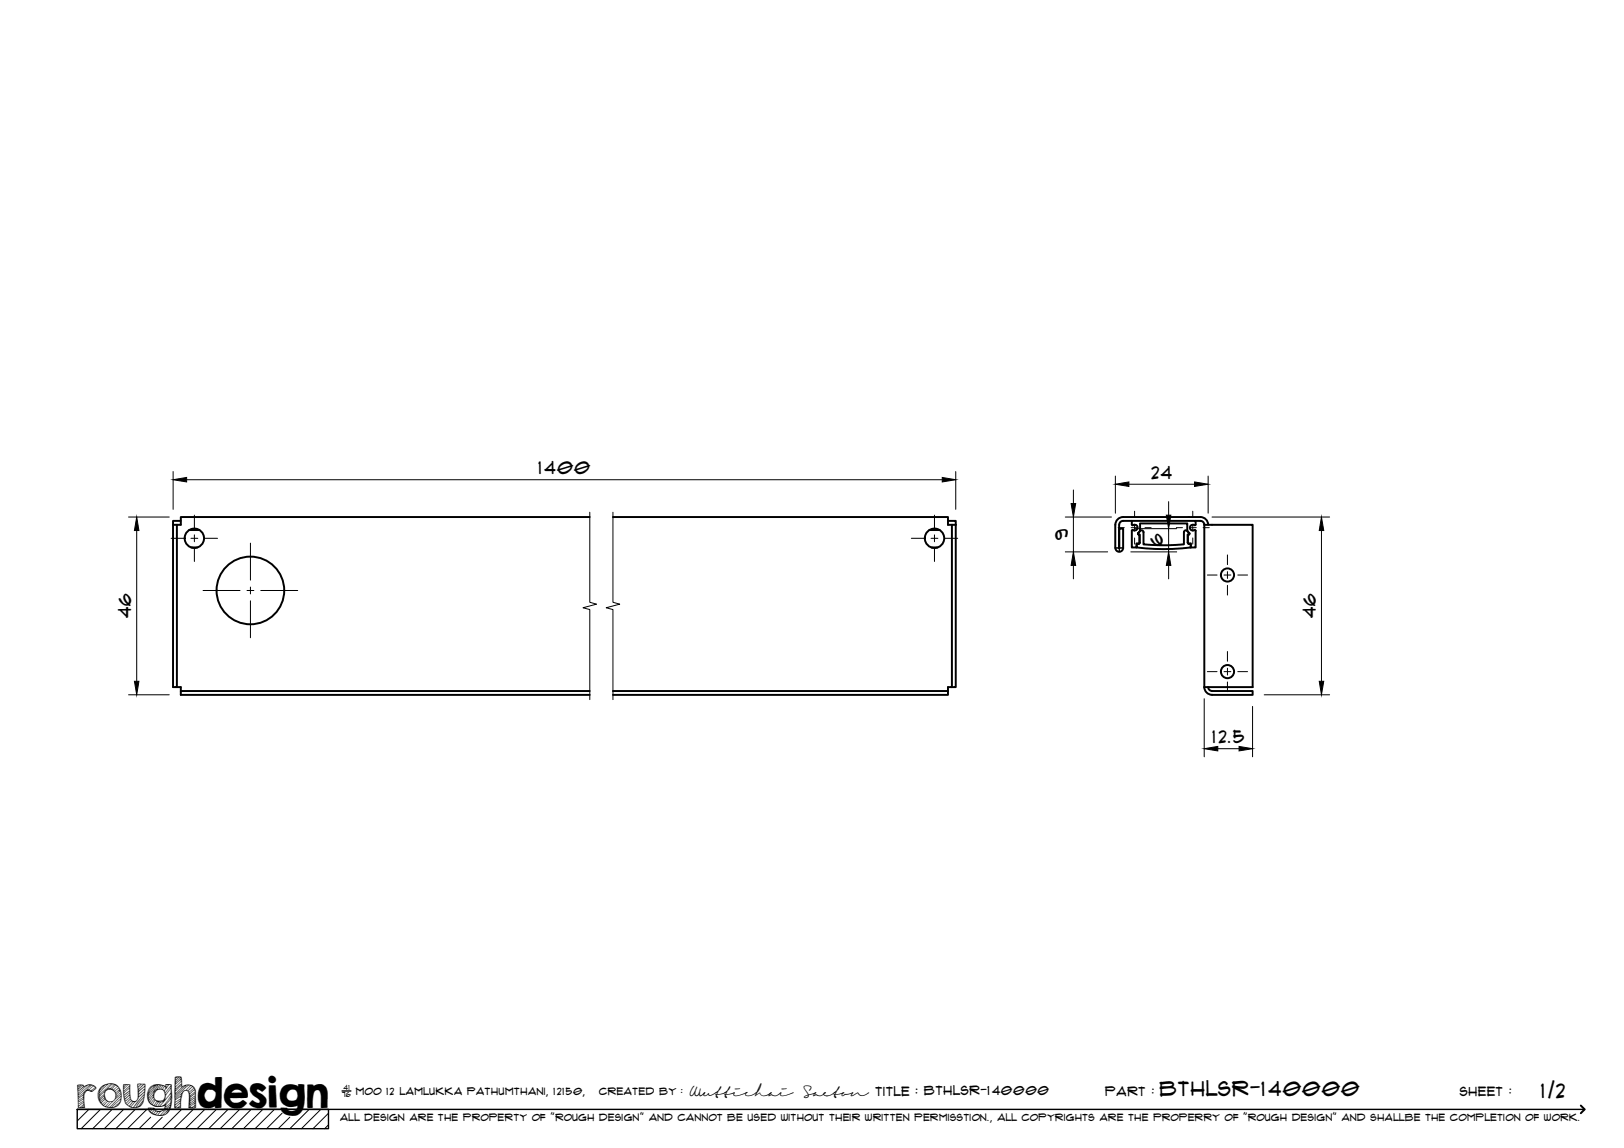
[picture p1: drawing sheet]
<svg xmlns="http://www.w3.org/2000/svg" width="420mm" height="297mm" viewBox="0 0 420 297" stroke-linecap="round" stroke-linejoin="round" font-family="sans-serif">
<!-- layer: Visible -->
<g fill="none" stroke="#000" stroke-width=".51">
<path d="M46.8 134.8h-2v1M49 137.1h2.5M152.6 133.8h-105.8v2h-1v42h-1v-42h1M158.6 133.8h86.7v2h1M240.5 137.1h2.6M245.3 134.8h2v1M247.3 135.8h-1v42h-1v1h-86.7M247.3 135.8v42h-1M294.5 138v.3h.3v2.1M295 137.4l-.6 .6 .6-.6v-2h12.2v2l.5 .6M295 137.4l.3-.2 .5 .3v3.4l2.1 .1 4.2 .1 4.2-.2v-3.4l.3-.3 .4 .1 .7 .7M307.7 138l-.1 .3h-.3v2.1l.3 .3"/>
<path d="M309 137.2l.3 .1v4.4h-1.2v-1.1l-.5 .1M309 137.2a.79 .79 0 0 1-1.1-.9 .79 .79 0 0 1 1.3-.4l.1-1.1h-16.5l.1 1.1a.8 .8 0 0 1 1.3 .3 .8 .8 0 0 1-.8 1.1l-.4-.2-.2 .2v4.4h1.3v-1.1l.4 .1M309.3 134.8h1.3M310.6 133.8h-20a2 2 0 0 0-2 2l-.1 6a1.02 1.02 0 0 0 1.1 1 1.02 1.02 0 0 0 1-1v-5h-1l-.1 5v-6a1.04 1.04 0 0 1 1.1-1h2.2M310.6 133.8a2 2 0 0 1 2 2M310.6 134.8a1.01 1.01 0 0 1 1 1M311.6 135.8h12.5v42h-12.5M311.6 135.8v42M49.5 141.7h1.6M241 141.7h1.5M294.5 140.7l-.4-.1v1.1l7 .4 7-.4v-1.1l-.5 .1M294.9 140.4l-.4 .3"/>
<path d="M45.8 177.8h1v2h105.8M46.8 178.8h105.8M245.3 178.8v1h-86.7M311.6 177.8a2 2 0 0 0 2 2M312.6 177.8a1.04 1.04 0 0 0 1 1h10.5v1h-10.5"/>
<circle cx="50.3" cy="139.3" r="2.51"/>
<circle cx="241.8" cy="139.3" r="2.51"/>
<circle cx="64.8" cy="152.8" r="8.8"/>
<circle cx="317.6" cy="148.8" r="1.7"/>
<circle cx="317.6" cy="173.8" r="1.7"/>
</g>
<!-- layer: TitleBlock -->
<path d="M20 287h65v5h-65zM20 287h390M88.5 282.3h2.3" fill="none" stroke="#000" stroke-width=".36"/>
<path d="M409 286.1l1 .9-1 1" fill="none" stroke="#000" stroke-width=".51"/>
<g fill="none" stroke="#000" stroke-width=".26">
<path d="M23 287l-3 3.1M26 287l-5 5M29 287l-5 5M32 287l-5 5M35 287l-5 5M38 287l-5 5M39 289.1l-3 2.9M42 289.1l-3 2.9M47 287l-5 5M50 287l-5 5M53 287l-5 5M56 287l-5 5"/>
<path d="M59 287l-5 5M62 287l-5 5M65 287l-5 5M68 287l-5 5M71 287l-5 5M73 288l-4 4M75 289.1l-3 2.9M80 287l-5 5M83 287l-5 5M85 288l-4 4M85 291l-1 1"/>
</g>
<!-- layer: Break Lines -->
<path d="M152.6 132.5v23.3l1.7 .5-3.5 1 1.8 .4v23.3M158.6 132.5v23.3l1.7 .5-3.5 1 1.8 .4v23.3" fill="none" stroke="#000" stroke-width=".26"/>
<!-- layer: FD_Dimensions -->
<g fill="none" stroke="#000" stroke-width=".26">
<path d="M33.3 133.8h10.5M35.4 137.3v39M44.8 122v9.8M48.3 124.1h195.5M247.3 122v9.8M275.6 133.8h12M277.7 126.8v3.5M277.7 133.8v9M288.6 123.2v9.6M292.1 125.3h17M293.6 136.8h10.8M302.3 129.8v3.5"/>
<path d="M302.3 136.8v6M312.6 123.2v9.6M313.6 133.8h30.4M341.9 137.3v39M275.6 142.8h11M277.7 146.3v3.5M292.6 142.8h11.8M302.3 146.3v3.5M33.3 179.8h10.5M327.1 179.8h16.9M311.6 180.8v15M315.1 193.7h5.5"/>
<path d="M324.1 182.8v13"/>
</g>
<g fill="#000" stroke="#000" stroke-width=".26">
<path d="M35.4 133.8l.5 3.5h-1.1zM44.8 124.1l3.5-.6v1.2zM243.8 123.5l3.5 .6-3.5 .6zM277.1 130.3h1.2l-.6 3.5zM288.6 125.3l3.5-.6v1.2zM301.8 133.3h1.1l-.6 3.5zM309.1 124.7l3.5 .6-3.5 .6zM341.9 133.8l.6 3.5h-1.2zM277.7 142.8l.6 3.5h-1.2zM302.3 142.8l.6 3.5h-1.1zM34.8 176.3h1.1l-.5 3.5zM341.3 176.3h1.2l-.6 3.5z"/>
<path d="M311.6 193.7l3.5-.6v1.2zM320.6 193.1l3.5 .6-3.5 .6z"/>
</g>
<!-- layer: Smart Centers -->
<g fill="none" stroke="#000" stroke-width=".26">
<path d="M44.3 139.3h3.3M49.4 139.3h1.8M50.3 133.3v3.3M50.3 138.4v1.8M53 139.3h3.3M235.8 139.3h3.3M240.9 139.3h1.8M241.8 133.3v3.3M241.8 138.4v1.8M244.5 139.3h3.3M289.3 136.5h1.6M292.7 136.5h1.7"/>
<path d="M293.5 132.3v1.5M293.5 135.6v1.8M293.5 139.2v1.6M296.2 136.5h1.6M304.3 136.5h1.6M307.7 136.5h1.8M308.6 132.3v1.5M308.6 135.6v1.8M308.6 139.2v1.6M311.3 136.5h1.6M50.3 142v3.3M52.5 152.8h9.6"/>
<path d="M63.9 152.8h1.8M64.8 140.5v9.6M64.8 151.9v1.8M64.8 155.5v9.5M67.5 152.8h9.5M241.8 142v3.3M288.7 141.8h1.8M289.6 140.9v1.8M312.4 148.8h2.5M316.7 148.8h1.8M317.6 143.6v2.5M317.6 147.9v1.8"/>
<path d="M317.6 151.5v2.5M320.2 148.8h2.6M312.4 173.8h2.5M316.7 173.8h1.8M317.6 168.6v2.5M317.6 172.9v1.8M317.6 176.5v2.5M320.2 173.8h2.6"/>
</g>
<text font-size="9.7" x="19.9" y="286.8">roughdesign</text>
<g font-size="5.3">
<text x="300.1" y="283.6">BTHLSR-140000</text>
<text x="398.7" y="284">1/2</text>
</g>
<g font-size="4.6">
<text x="139.3" y="122.7">1400</text>
<text x="297.9" y="123.8">24</text>
<text x="276.2" y="139.7" transform="rotate(-90 276.2 139.7)">9</text>
<text x="300.9" y="141.4" transform="rotate(-90 300.9 141.4)">6</text>
<text x="33.9" y="160" transform="rotate(-90 33.9 160)">46</text>
<text x="340.4" y="160" transform="rotate(-90 340.4 160)">46</text>
<text x="313.7" y="192.2">12.5</text>
</g>
<g font-size="3.4">
<text x="178.3" y="283.5">Wuttichai</text>
<text x="208.1" y="283.5">Saeton title : BTHLSR-140000</text>
</g>
<g font-size="3.3">
<text x="286" y="283.5">Part :</text>
<text x="377.7" y="283.5">sheet :</text>
</g>
<g font-size="2.7">
<text x="92.1" y="283.3">moo 12 Lamlukka pathumthani, 12150,</text>
<text x="155" y="283.3">created by :</text>
</g>
<text font-size="2.6" x="88" y="290.1">all design are the property of &quot;rough design&quot; and cannot be used without their written permisstion., all copyrights are the properry of &quot;rough design&quot; and shallbe the completion of work.</text>
<g font-size="1.9">
<text x="88.5" y="283.9">76</text>
<text x="88.9" y="282.1">41</text>
</g>
</svg>
